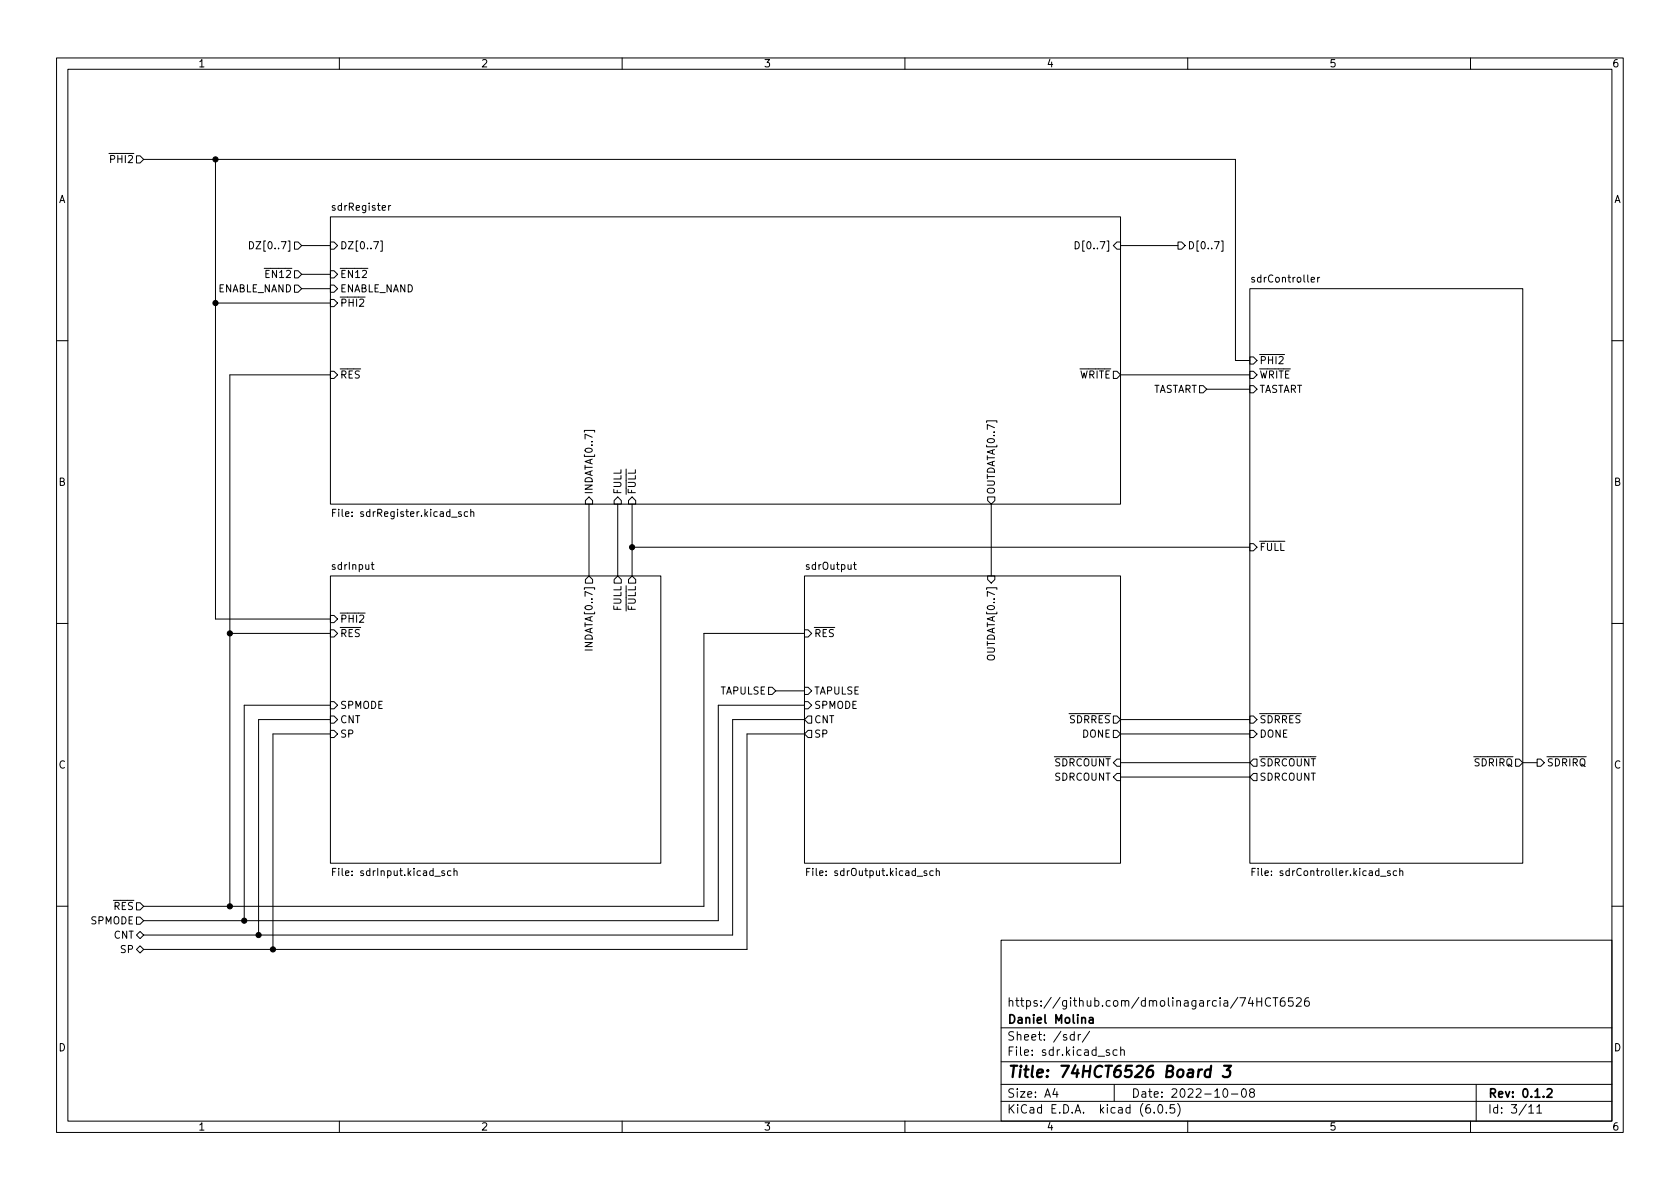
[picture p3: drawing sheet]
<svg xmlns="http://www.w3.org/2000/svg" width="297mm" height="210mm" viewBox="0 0 297 210" stroke-linecap="round" stroke-linejoin="round" font-family="sans-serif">
<g fill="none" stroke="#000" stroke-width=".18">
<path d="M10 10.2h277v190.1h-277zM12 12.2h273v186.1h-273zM60 10.2v2M110 10.2v2M160 10.2v2M210 10.2v2M260 10.2v2M24.1 27.6h.7l.6 .6-.6 .6h-.7zM25.4 28.2h193v35.5h2.6M38.1 28.2v81.3h20.3M58.4 38.3h139.7v50.8h-139.7zM68.7 36.3v.9"/>
<path d="M69.1 36.3l-.4 .3M38.1 53.6h20.3M44.1 42.7a.64 .64 0 0 1 .7 .7 .64 .64 0 0 1-.7 .6zM52.1 42.8h.6l.6 .6-.6 .7h-.6zM52.1 47.9h.6l.6 .6-.6 .6h-.6zM52.1 50.4h.6l.6 .6-.6 .7h-.6zM53.3 43.4h5.1M53.3 51h5.1M53.3 48.5h5.1M58.4 42.8h.7l.6 .6-.6 .7h-.7zM58.4 47.9h.7l.6 .6-.6 .6h-.7zM58.4 50.4h.7l.6 .6-.6 .7h-.7z"/>
<path d="M58.4 53h.7l.6 .6-.6 .6h-.7zM66.1 42.7h.8l-.5 1.3M67.3 42.6h.3v1.8h-.3M190.1 42.7a.64 .64 0 0 1 .7 .7 .64 .64 0 0 1-.7 .6zM197.5 42.8h.6v1.3h-.6l-.7-.7zM198.1 43.4h10.2M208.3 42.8h.6l.6 .6-.6 .7h-.6zM215.9 42.6h.3v1.8h-.3M221 51h48.2v101.6h-48.2zM231.8 49.5l.6-.2v-.2l-.4-.1-.2 .2 .1 .6h.5M233 49v.9M233.3 49l-.3 .3"/>
<path d="M10 60.2h2M58.4 65.7h.7l.6 .6-.6 .6h-.7zM58.4 66.3h-17.8v94M103.3 76.4v-.3h1.8v.3M174.4 74.7v-.3h1.9v.3M196.8 65.7h.7l.6 .6-.6 .6h-.7zM198.1 66.3h22.9M212.1 68.2h.6l.7 .6-.7 .7h-.6zM213.4 68.8h7.6M221 65.7h.6l.6 .6-.6 .6h-.6zM221 68.2h.6l.6 .6-.6 .7h-.6zM221 63.1h.6l.6 .6-.6 .7h-.6z"/>
<path d="M285 60.2h2M58.8 90.7h.4M59.4 90.1h-.6v1.2M65.6 99.8h.5M65.8 99.4v1.1l.3 .2M81.5 90.5h-.3l-.1 .2v.1l.4 .2v.3h-.4M82.7 90.5h-.4l-.2 .2 .1 .6h.5M83.2 90.6l.2-.1h.3l.1 .8M83.2 90.1v1.2M104.1 87.9l.7 .6v.6h-1.3v-.6zM104.1 89.1v12.7M109.2 87.9l.7 .6v.6h-1.3v-.6z"/>
<path d="M109.2 89.1v12.7M111.8 87.9l.6 .6v.6h-1.3v-.6zM111.8 89.1v12.7M111.8 96.8h109.2M150.9 99.8h.5M151.1 99.4v1.1l.3 .2M174.6 87.9h1.3v.6l-.6 .6-.7-.6zM175.3 89.1v12.7M221 96.1h.6l.6 .7-.6 .6h-.6zM10 110.2h2M40.6 112h17.8M58.4 101.8h58.4v50.8h-58.4z"/>
<path d="M58.4 108.8h.7l.6 .7-.6 .6h-.7zM58.4 111.4h.7l.6 .6-.6 .6h-.7zM103.4 114.9h1.3M103.5 102.5l.6-.7 .7 .7v.6h-1.3zM109.2 101.8l.7 .7v.6h-1.3v-.6zM111.8 101.8l.6 .7v.6h-1.3v-.6zM142.2 101.8h55.9v50.8h-55.9zM142.2 111.4h.7l.6 .6-.6 .6h-.7zM142.2 112h-17.7v48.3h-99.1M174.6 101.8h1.3v.7l-.6 .6-.7-.6zM285 110.2h2M58.4 126.6h.7l.6 .6-.6 .7h-.7z"/>
<path d="M58.4 129.2h.7l.6 .6-.6 .6h-.7zM58.4 124.1h.7l.6 .6-.6 .6h-.7zM58.4 129.8h-10.1v38.1M58.4 127.2h-12.7v38.1M58.4 124.7h-15.2v38.1M135.9 121.5h.6l.7 .7-.7 .6h-.6zM137.2 122.2h5M142.2 121.5h.7l.6 .7-.6 .6h-.7zM142.2 124.1h.7l.6 .6-.6 .6h-.7zM142.2 127.2h-12.7v38.1h-104.1M142.2 124.7h-15.2v38.1h-101.6M142.2 129.8h-10.1v38.1h-106.7"/>
<path d="M142.9 129.2h.6v1.2h-.6l-.7-.6zM142.9 126.6h.6v1.3h-.6l-.7-.7zM196.8 129.2h.7l.6 .6-.6 .6h-.7zM196.8 126.6h.7l.6 .6-.6 .7h-.7zM197.5 136.8h.6v1.2h-.6l-.7-.6zM197.5 134.2h.6v1.3h-.6l-.7-.6zM198.1 134.9h22.9M198.1 129.8h22.9M198.1 137.4h22.9M198.1 127.2h22.9M221 126.6h.6l.6 .6-.6 .7h-.6zM221 129.2h.6l.6 .6-.6 .6h-.6z"/>
<path d="M221.6 136.8h.6v1.2h-.6l-.6-.6zM221.6 134.2h.6v1.3h-.6l-.6-.6zM268 134.2h.6l.6 .7-.6 .6h-.6zM269.2 134.9h2.6M271.8 134.2h.6l.6 .7-.6 .6h-.6zM24.1 159.6h.7l.6 .7-.6 .6h-.7zM58.8 154.2h.4M59.4 153.6h-.6v1.2M79.7 154h-.3l-.3 .2 .1 .6h.5M80.3 154.1l.2-.1h.3v.8M80.3 153.6v1.2M142.6 154.2h.4"/>
<path d="M143.2 153.6h-.6v1.2M165 154h-.4l-.2 .2 .1 .6h.5M165.5 154.1l.2-.1h.3l.1 .8M165.5 153.6v1.2M221.4 154.2h.4M222 153.6h-.6v1.2M245.8 154h-.3l-.2 .2 .1 .1 .4 .2v.3h-.5M246.9 154h-.3l-.3 .2 .2 .6h.4M247.5 154.1l.2-.1h.3v.8M247.5 153.6v1.2M10 160.2h2M24.1 167.9l.7-.6 .6 .6-.6 .6z"/>
<path d="M24.1 162.2h.7l.6 .6-.6 .6h-.7zM24.8 164.7l.6 .6-.6 .7-.7-.7zM177 166.3h108v32h-108zM221.1 176.4l-.4 1h.9M221.4 176.9v1M222.2 176.4v1.5M222.2 177.1h.9M223.1 176.4v1.5M224.6 176.6a.6 .6 0 0 0-.7 0 .6 .6 0 0 0-.2 .7 .56 .56 0 0 0 .3 .6 .56 .56 0 0 0 .6-.1M225.1 176.4h.8M225.5 176.4v1.5M227.1 176.4a.59 .59 0 0 0-.7 .7v.5l.1 .3h.4l.2-.1 .1-.5-.1-.2-.5-.1-.2 .3"/>
<path d="M228.6 176.4h-.7l-.1 .7 .2-.1 .5 .1 .1 .2v.5l-.2 .1-.6-.1M229.2 176.6l.6-.2 .2 .2 .1 .3-1 1h1M231.4 176.4a.59 .59 0 0 0-.8 .7v.5l.2 .3h.4l.2-.1 .1-.5-.1-.2-.5-.1-.3 .3M285 160.2h2M60 198.3v2M110 198.3v2M160 198.3v2M177 194.8h108M177 191.8h108M177 187.8h108M177 181.8h108M186.5 192.5l-.4 1h1"/>
<path d="M186.9 193v1M189.9 183l-.4-.1-.3 .3v.4l.2 .3h.5M189.9 182.4v1.5M190.6 182.9v1M191.1 182.9l-.3 .1-.2 .2M192.6 182.4l-1.2 1.9M196.1 185.7l-.3-.1-.2 .2v.3l.5 .1v.4h-.5M197 191.8v3M197.5 185.7l-.4-.1-.3 .3v.4l.1 .3h.6M198.1 185.8l.3-.2 .3 .1 .1 .9M198.1 185.1v1.5M204.1 196.7v.1"/>
<path d="M204.9 195.4l.2-.1a.81 .81 0 0 1 .6 .7 .81 .81 0 0 1-.3 .8h-.2a.81 .81 0 0 1-.6-.6 .81 .81 0 0 1 .3-.8zM206.2 196.7v.1M207.6 195.3h-.7v.7l.2-.1 .5 .1 .1 .2-.1 .5-.2 .1-.5-.1M208.2 195.1a1.72 1.72 0 0 1 0 2.3M210 198.3v2M216.4 192.6l.2-.1a.81 .81 0 0 1 .6 .7 .81 .81 0 0 1-.3 .8h-.2a.81 .81 0 0 1-.6-.6 .81 .81 0 0 1 .3-.8zM217.7 193.5h1.2M219.7 192.6l.2-.1a.81 .81 0 0 1 .5 .7 .81 .81 0 0 1-.3 .8h-.1a.81 .81 0 0 1-.6-.6 .81 .81 0 0 1 .3-.8zM221.2 193.2l-.3-.3 .1-.2 .2-.2 .4 .1 .2 .2-.1 .2-.6 .2-.2 .3 .1 .4 .2 .1h.4l.2-.3-.1-.4-.2-.1M260 198.3v2M261 191.8v6.5M270.3 195.8l.4-.5v1.5"/>
<path d="M270.3 196.8h.9M271.7 195.8l.5-.5v1.5M271.7 196.8h.9"/>
</g>
<path d="M192.6 180h.6l.1 .9M193.3 180.3l-.5 .1a.29 .29 0 0 0-.3 .2 .29 .29 0 0 0 .3 .3h.5M273.6 192.7l.5-.2 .2 .2 .1 .3-.9 1h.9" fill="none" stroke="#000" stroke-width=".3"/>
<path d="M214 189.2a.66 .66 0 0 0-.9 .3l-.1 .6 .1 .3 .2 .1 .6-.1M214.1 188.5l-.2 2M216.4 188.5h1.3l-.8 .7h.3l.3 .2v.2l-.2 .7-.3 .2h-.5l-.3-.2" fill="none" stroke="#000" stroke-width=".4"/>
<g fill="#000" stroke="#000" stroke-width=".18">
<circle cx="38.1" cy="28.2" r=".46"/>
<circle cx="38.1" cy="53.6" r=".46"/>
<circle cx="111.8" cy="96.8" r=".46"/>
<circle cx="40.6" cy="112" r=".46"/>
<circle cx="40.6" cy="160.3" r=".46"/>
<circle cx="43.2" cy="162.8" r=".46"/>
<circle cx="45.7" cy="165.3" r=".46"/>
<circle cx="48.3" cy="167.9" r=".46"/>
</g>
<text font-size="2.8" x="178" y="190.6">Title: 74HCT6526 Board 3</text>
<g font-size="2.1">
<text x="178" y="178">https://github.com/dmolinagarcia/74HCT6526</text>
<text x="178" y="184">Sheet: /sdr/</text>
<text x="178" y="181">Daniel Molina</text>
<text x="178" y="186.7">File: sdr.kicad_sch</text>
<text x="178" y="196.9">KiCad E.D.A. kicad (6.0.5)</text>
<text x="178" y="194.1">Size: A4</text>
<text x="200" y="194.1">Date: 2022-10-08</text>
<text x="263" y="194.1">Rev: 0.1.2</text>
<text x="263" y="196.9">Id: 3/11</text>
</g>
<g font-size="1.8">
<text x="35" y="11.9">1</text>
<text x="85" y="11.9">2</text>
<text x="135" y="11.9">3</text>
<text x="185" y="11.9">4</text>
<text x="235" y="11.9">5</text>
<text x="285" y="11.9">6</text>
<text x="18.4" y="28.8">~{PHI2}</text>
<text x="10.3" y="35.9">A</text>
<text x="285.3" y="35.9">A</text>
<text x="58.9" y="37.2">sdrRegister</text>
<text x="45.2" y="44.1">DZ[0..7]</text>
<text x="60.1" y="44.1">DZ[0..7]</text>
<text x="191.1" y="44.1">D[0..7]</text>
<text x="209.9" y="44.1">D[0..7]</text>
<text x="38.3" y="51.7">ENABLE_NAND</text>
<text x="45.9" y="49.1">~{EN12}</text>
<text x="60.1" y="49.1">~{EN12}</text>
<text x="60.1" y="51.7">ENABLE_NAND</text>
<text x="221.7" y="49.9">sdrController</text>
<text x="60.1" y="54.2">~{PHI2}</text>
<text x="222.6" y="64.4">~{PHI2}</text>
<text x="60.1" y="66.9">~{RES}</text>
<text x="189.4" y="66.9">~{WRITE}</text>
<text x="203.5" y="69.5">TASTART</text>
<text x="222.6" y="66.9">~{WRITE}</text>
<text x="222.6" y="69.5">TASTART</text>
<text x="10.3" y="85.9">B</text>
<text x="104.8" y="87.5" transform="rotate(-90 104.8 87.5)">INDATA[0..7]</text>
<text x="109.9" y="87.5" transform="rotate(-90 109.9 87.5)">FULL</text>
<text x="112.4" y="87.5" transform="rotate(-90 112.4 87.5)">~{FULL}</text>
<text x="175.9" y="87.5" transform="rotate(-90 175.9 87.5)">OUTDATA[0..7]</text>
<text x="285.3" y="85.9">B</text>
<text x="59.8" y="91.4">File: sdrRegister.kicad_sch</text>
<text x="58.8" y="100.7">sdrInput</text>
<text x="142.6" y="100.7">sdrOutput</text>
<text x="222.6" y="97.4">~{FULL}</text>
<text x="60.1" y="110.1">~{PHI2}</text>
<text x="60.1" y="112.6">~{RES}</text>
<text x="109.9" y="108" transform="rotate(-90 109.9 108)">FULL</text>
<text x="112.4" y="109.4" transform="rotate(-90 112.4 109.4)">~{FULL}</text>
<text x="143.9" y="112.6">~{RES}</text>
<text x="104.8" y="114.3" transform="rotate(-90 104.8 114.3)">INDATA[0..7]</text>
<text x="175.9" y="116.3" transform="rotate(-90 175.9 116.3)">OUTDATA[0..7]</text>
<text x="60.1" y="125.3">SPMODE</text>
<text x="127.3" y="122.8">TAPULSE</text>
<text x="143.9" y="122.8">TAPULSE</text>
<text x="143.9" y="125.3">SPMODE</text>
<text x="60.1" y="127.9">CNT</text>
<text x="60.1" y="130.4">SP</text>
<text x="143.9" y="130.4">SP</text>
<text x="143.9" y="127.9">CNT</text>
<text x="187.7" y="127.9">~{SDRRES}</text>
<text x="191.4" y="130.4">DONE</text>
<text x="222.6" y="127.9">~{SDRRES}</text>
<text x="222.6" y="130.4">DONE</text>
<text x="10.3" y="135.9">C</text>
<text x="185.1" y="135.5">~{SDRCOUNT}</text>
<text x="222.6" y="135.5">~{SDRCOUNT}</text>
<text x="259.3" y="135.5">~{SDRIRQ}</text>
<text x="273.4" y="135.5">~{SDRIRQ}</text>
<text x="285.3" y="135.9">C</text>
<text x="186.4" y="138">SDRCOUNT</text>
<text x="222.6" y="138">SDRCOUNT</text>
<text x="59.7" y="154.9">File: sdrInput.kicad_sch</text>
<text x="143.5" y="154.9">File: sdrOutput.kicad_sch</text>
<text x="222.5" y="154.9">File: sdrController.kicad_sch</text>
<text x="18.7" y="160.9">~{RES}</text>
<text x="16.1" y="163.4">SPMODE</text>
<text x="20.1" y="166">CNT</text>
<text x="21.4" y="168.5">SP</text>
<text x="10.3" y="185.9">D</text>
<text x="285.3" y="185.9">D</text>
<text x="35" y="199.9">1</text>
<text x="85" y="199.9">2</text>
<text x="135" y="199.9">3</text>
<text x="185" y="199.9">4</text>
<text x="235" y="199.9">5</text>
<text x="285" y="199.9">6</text>
</g>
</svg>
